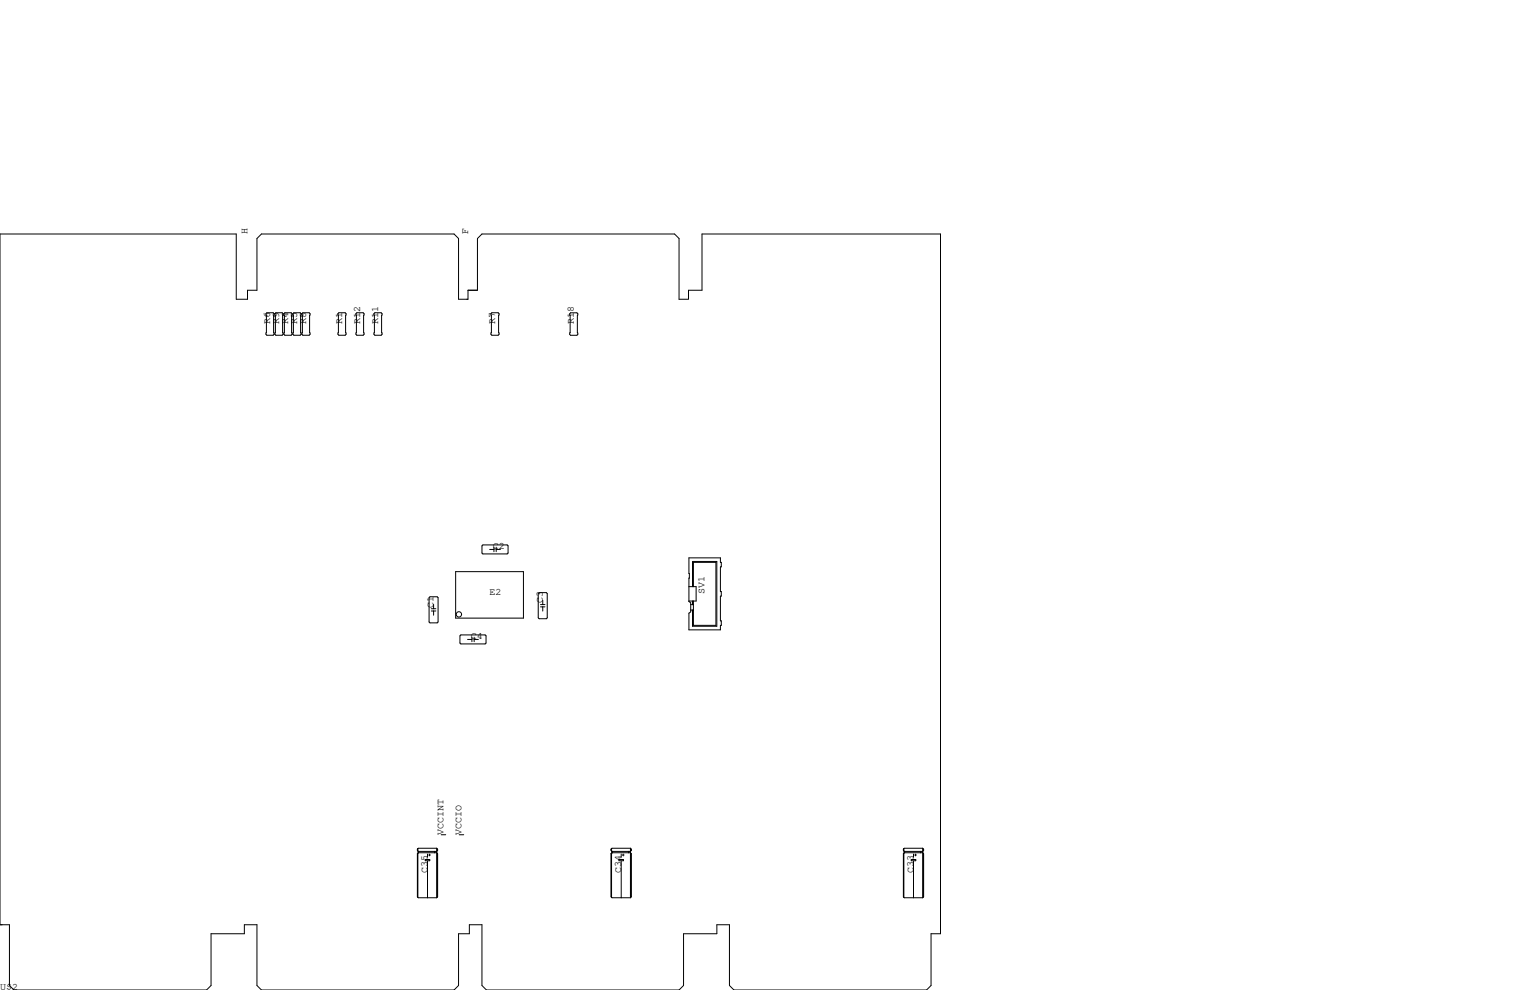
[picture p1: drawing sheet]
<svg xmlns="http://www.w3.org/2000/svg" width="432mm" height="279mm" viewBox="0 0 432 279" stroke-linecap="round" stroke-linejoin="round" font-family="sans-serif">
<g fill="none" stroke="#000" stroke-width=".28">
<path d="M75.3 88.3h1.8l.2 .2v5.9l-.2 .2h-1.8l-.2-.2v-5.9zM77.9 88.3h1.7l.3 .2v5.9l-.3 .2h-1.7l-.3-.2v-5.9zM80.4 88.3h1.8l.2 .2v5.9l-.2 .2h-1.8l-.3-.2v-5.9zM82.9 88.3h1.8l.3 .2v5.9l-.3 .2h-1.8l-.2-.2v-5.9zM85.5 88.3h1.7l.3 .2v5.9l-.3 .2h-1.7l-.3-.2v-5.9zM95.6 88.3h1.8l.3 .2v5.9l-.3 .2h-1.8l-.2-.2v-5.9zM100.7 88.3h1.8l.2 .2v5.9l-.2 .2h-1.8l-.2-.2v-5.9zM105.8 88.3h1.8l.2 .2v5.9l-.2 .2h-1.8l-.3-.2v-5.9zM138.8 88.3h1.8l.2 .2v5.9l-.2 .2h-1.8l-.2-.2v-5.9zM161 88.3h1.8l.3 .2v5.9l-.3 .2h-1.8l-.2-.2v-5.9zM194.2 84.5h-2.6v-17.2l-1.2-1.3h-54.4l-1.3 1.3v14.6h-2.6v2.6h-2.7v-17.2l-1.3-1.3h-54.3l-1.3 1.3v14.6h-2.6v2.6h-3.2v-18.5h-66.7v195h2.7v17.1l1.2 1.3h54.4l1.3-1.3v-14.6h9.4v-2.5h3.5v17.1l1.3 1.3h54.3l1.3-1.3v-14.6h3.1v-2.5h3.5v17.1l1.3 1.3h54.3l1.3-1.3v-14.6h9.4v-2.5h3.6v17.1l1.2 1.3h54.4l1.3-1.3v-14.6h2.6v-197.5h-67.3v15.9h-3.8v2.6M136.3 153.8h6.8l.3 .2v2.1l-.3 .2h-6.8l-.3-.2v-2.1z"/>
<path d="M138.2 155.1h1.2M139.4 154.4v1.3M140 155.1h1.2M140 154.4v1.3M194.4 157.4h8.9v1.3h.3v1.3h-.3v7h.3v1.2h-.3v7h.3v1.3h-.3v1.3h-8.9v-4.7l.5-.4v-2.6l-.5-.3zM121.1 168.7l.3-.3h2l.2 .3v6.8l-.2 .3h-2l-.3-.3zM121.7 171.8h1.3M121.7 172.4h1.3M122.4 170.6v1.2M122.4 172.4v1.2M128.6 161.3h19.1v13.1h-19.1zM130.1 179.2h6.8l.3 .2v2.1l-.3 .2h-6.8l-.3-.2v-2.1z"/>
<path d="M133.2 179.8v1.3M133.8 179.8v1.3M152.2 167.3h2l.2 .2v6.9l-.2 .2h-2l-.3-.2v-6.9zM152.5 170.6h1.3M152.5 171.3h1.3M153.2 169.4v1.2M153.2 171.3v1.2M194.4 165.6h2.1v4h-2.1M194.9 170.6h.8M194.9 172.2h.8M195.4 165.6v-7.1h6.9v18.2h-6.9v-4.5M195.4 169.6v1"/>
<path d="M195.7 165.6v-6.9h6.3v17.8h-6.3v-6.9M132 180.5h1.2M133.8 180.5h1.2M117.8 239.6h.1M117.8 239.6v.4l.2 .3M117.9 239.5v.7M123.3 239.4h-5.3l-.2 .2M123.3 239.4l.2 .2v.4l-.2 .3h-5.3M123.3 239.4v14M123.4 239.6v.4M124.5 235.6h1.3M129.6 235.6h1.3"/>
<path d="M172.5 239.6v.4M172.5 239.6v.4l.2 .3M172.6 239.5v.7M177.9 239.4h-5.2l-.2 .2M177.9 239.4l.3 .2v.4l-.3 .3h-5.2M177.9 239.4v14M178.1 239.6v.4M255 239.6v.4l.2 .3M255 239.6h.1M255.1 239.5v.7M260.4 239.4h-5.2l-.2 .2M260.4 239.4l.3 .2v.4l-.3 .3h-5.2"/>
<path d="M260.4 239.4v14M260.5 239.6v.4M117.8 240.9v12.2l.2 .3h5.3M117.8 240.9h.1M117.9 240.8v12.4M118 240.7h5.3l.2 .2v12.2l-.2 .3M118 240.3v.4M118 240.7l-.2 .2M118.1 240.3v.4M118.2 240.3v.4M120 242.6h1.3v.3h-1.3zM120.7 241v.9"/>
<path d="M120.7 243v10.4M121 241.3h.5M121.2 241v.6M122.7 240.3v.4M123.1 240.4v.1M123.4 240.9v12.2M172.5 240.9v12.2l.2 .3h5.2M172.5 240.9v12.2M172.6 240.8v12.4M172.7 240.7h5.2l.3 .2v12.2l-.3 .3M172.7 240.3v.4M172.7 240.7l-.2 .2"/>
<path d="M172.8 240.3v.4M174.7 242.6h1.3v.3h-1.3zM175.3 241v.9M175.3 243v10.4M175.6 241.3h.5M175.9 241v.6M177.4 240.3v.4M177.8 240.4v.1M178.1 240.9v12.2M255 240.9v12.2l.2 .3h5.2M255 240.9h.1M255.1 240.8v12.4"/>
<path d="M255.2 240.7h5.2l.3 .2v12.2l-.3 .3M255.2 240.3v.4M255.2 240.7l-.2 .2M255.3 240.3v.4M257.2 242.6h1.2v.3h-1.2zM257.8 241v.9M257.8 243v10.4M258.1 241.3h.5M258.4 241v.6M259.8 240.3v.4M260.3 240.4v.1M260.5 240.9v12.2"/>
<circle cx="129.5" cy="173.4" r=".75"/>
</g>
<g font-size="2.8">
<text x="69.8" y="66" transform="rotate(-90 69.8 66)">H</text>
<text x="132.1" y="66" transform="rotate(-90 132.1 66)">F</text>
<text x="76.2" y="91.4" transform="rotate(-90 76.2 91.4)">R6</text>
<text x="78.7" y="91.4" transform="rotate(-90 78.7 91.4)">R9</text>
<text x="81.3" y="91.4" transform="rotate(-90 81.3 91.4)">R4</text>
<text x="83.8" y="91.4" transform="rotate(-90 83.8 91.4)">R5</text>
<text x="86.4" y="91.4" transform="rotate(-90 86.4 91.4)">R8</text>
<text x="96.5" y="91.4" transform="rotate(-90 96.5 91.4)">R1</text>
<text x="101.6" y="91.4" transform="rotate(-90 101.6 91.4)">R12</text>
<text x="106.7" y="91.4" transform="rotate(-90 106.7 91.4)">R11</text>
<text x="139.7" y="91.4" transform="rotate(-90 139.7 91.4)">R7</text>
<text x="161.9" y="91.5" transform="rotate(-90 161.9 91.5)">R18</text>
<text x="139.1" y="155.1">C2</text>
<text x="138.2" y="167.9">E2</text>
<text x="198.9" y="167.6" transform="rotate(-90 198.9 167.6)">SV1</text>
<text x="122.4" y="171.5" transform="rotate(-90 122.4 171.5)">C1</text>
<text x="153.2" y="170.3" transform="rotate(-90 153.2 170.3)">C3</text>
<text x="132.9" y="180.5">C4</text>
<text x="125.2" y="235.6" transform="rotate(-90 125.2 235.6)">VCCINT</text>
<text x="130.2" y="235.6" transform="rotate(-90 130.2 235.6)">VCCIO</text>
<text x="120.6" y="246.4" transform="rotate(-90 120.6 246.4)">C35</text>
<text x="175.3" y="246.4" transform="rotate(-90 175.3 246.4)">C34</text>
<text x="257.8" y="246.4" transform="rotate(-90 257.8 246.4)">C33</text>
<text x="0" y="279.4">U$2</text>
</g>
</svg>
